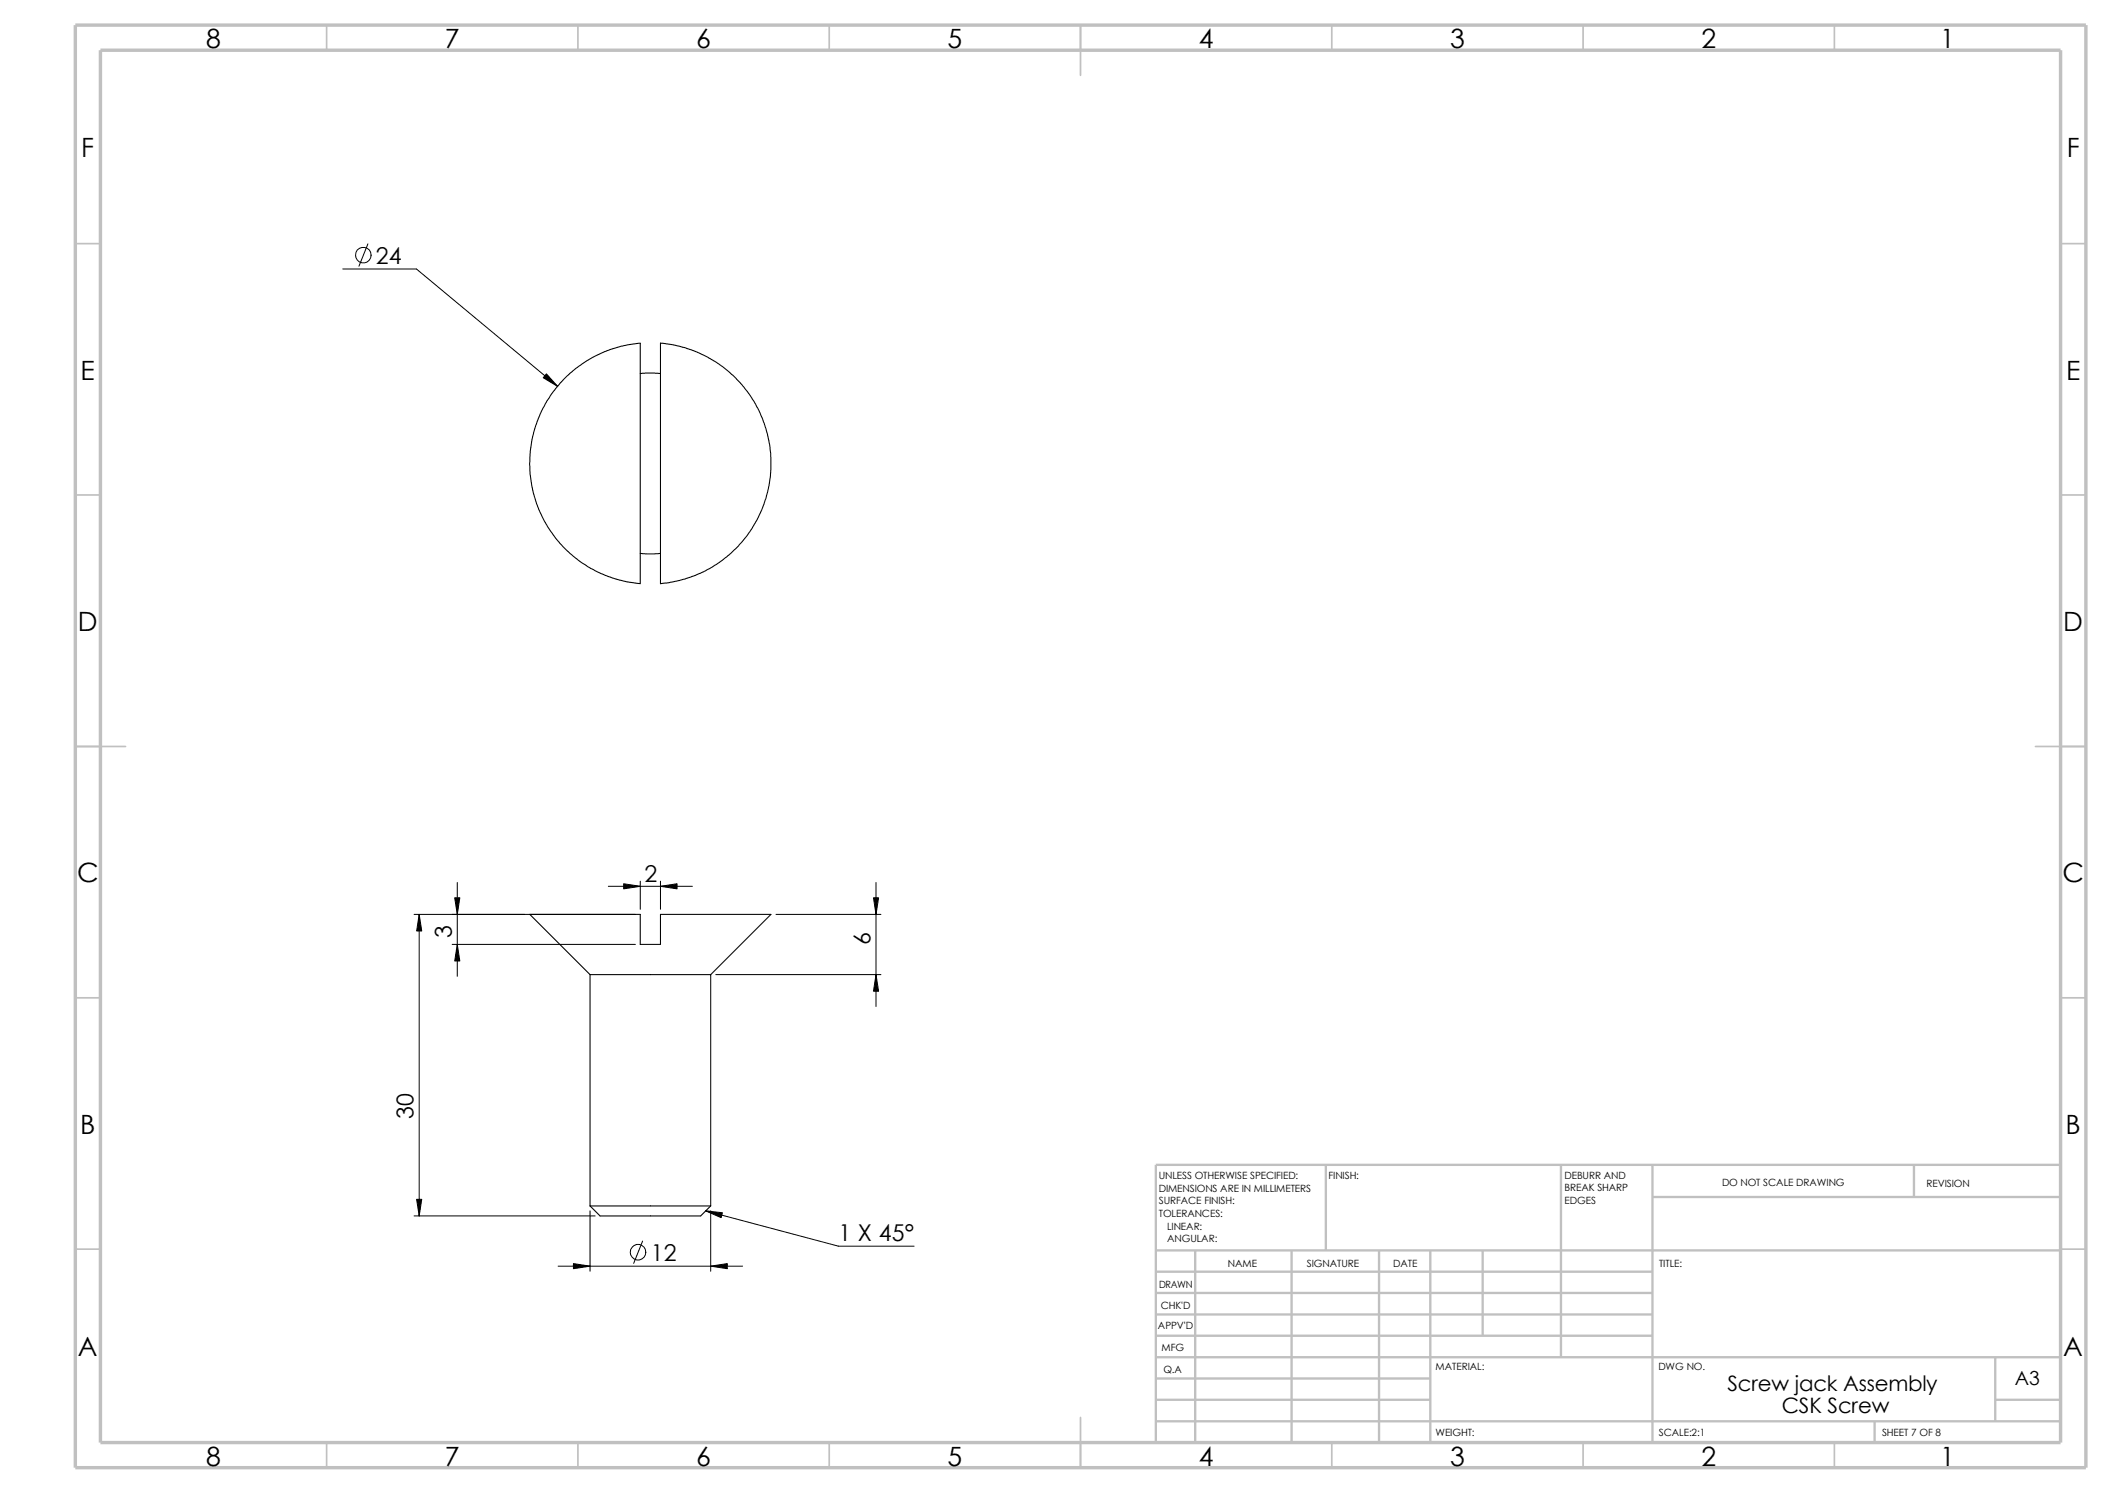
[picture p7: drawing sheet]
<svg xmlns="http://www.w3.org/2000/svg" width="420mm" height="297mm" viewBox="0 0 420 297" stroke-linecap="round" stroke-linejoin="round" font-family="sans-serif">
<g fill="none" stroke="#c0c0c0" stroke-width=".34">
<path d="M65 5v5M115 5v5M165 5v5M215 5v10M265 5v5M315 5v5M365 5v5M15 48.5h5M410 48.5h5M15 98.5h5M410 98.5h5M15 148.5h10"/>
<path d="M405 148.5h10M15 198.5h5M410 198.5h5M15 248.5h5M410 248.5h5M65 287v5M115 287v5M165 287v5M215 282v10M265 287v5M315 287v5M365 287v5"/>
</g>
<g fill="none" stroke="#c0c0c0" stroke-width=".47">
<path d="M263.8 231.7v17.1M310.6 231.7v38.3M328.8 238.1h81.2M328.8 231.7v55.3M380.8 231.7v6.4M410 231.7h-180v55.3M230 253h98.8M230 257.2h98.8M230 248.8h180M237.8 248.8v38.2M257 248.8v38.2M274.4 248.8v38.2"/>
<path d="M284.6 248.8v38.2M295 248.8v16.9M230 278.5h54.6M230 270h180M230 274.2h54.6M230 261.5h98.8M230 265.7h98.8M397 278.5h13M397 270v12.7M230 282.7h180M373 282.7v4.3"/>
</g>
<path d="M15 5h400v287h-400zM20 10h390v277h-390z" fill="none" stroke="#c0c0c0" stroke-width=".68" stroke-linecap="butt"/>
<path d="M131.4 68.2l3.6 .6 3.6 1.2 3.7 1.9 2.8 2.1 2.5 2.5 2.4 3.4 1.7 3.5 .9 2.7a24 24 0 0 1-21.2 30v-47.8M131.4 74.3l-3-.1-1 .1M127.3 116.1l-4.1-.7-3.6-1.3-3.6-2-3-2.4a24 24 0 0 1-6.3-25.4 24 24 0 0 1 20.7-16v47.8M127.4 110.1l1.1 .1 2.9-.1M117.4 193.9l-12-12h22v6h4v-6h22l-12 12M117.4 193.9v46M117.4 193.9h24M141.4 193.9v46M117.4 239.9l2 2h20l2-2M117.4 239.9h24" fill="none" stroke="#000" stroke-width=".21"/>
<g fill="none" stroke="#000" stroke-width=".2">
<path d="M68.2 53.5h14.6l28.2 23.4M73.2 48.5l-1.8 4.5M91 175.6v18.6M121 176.3h16.8M127.4 175.3v5.6M131.4 175.3v5.6M174.3 175.6v24.6M82.4 181.9h44M83.4 181.9v60M90 187.9h36.4M142.4 193.9h32.9M154.4 181.9h20.9"/>
<path d="M82.4 241.9h36M111 251.9h36.7M117.4 240.9v12M127.8 246.9l-1.7 4.4M140.4 240.9l26.4 7h15.1M141.4 240.9v12"/>
<circle cx="72.3" cy="50.8" r="1.56"/>
<circle cx="126.9" cy="249.1" r="1.55"/>
</g>
<path d="M108.7 74.4l2.3 2.5-2.9-1.8zM124.1 175.8l3.3 .5-3.3 .5zM131.4 176.3l3.3-.5v1zM83.4 181.9l.5 3.3h-1zM91 187.9l.5 3.3h-1zM90.5 178.6h1l-.5 3.3zM174.3 193.9l.5 3.3h-1zM173.8 178.6h1l-.5 3.3zM82.9 238.6h1l-.5 3.3zM114.1 251.4l3.3 .5-3.3 .5zM140.4 240.9l3.3 .4-.2 .9zM141.4 251.9l3.3-.5v1z" fill="#000" stroke="#000" stroke-width=".2"/>
<g font-size="5.3">
<text x="41" y="9.6">8</text>
<text x="88.5" y="9.6">7</text>
<text x="138.5" y="9.6">6</text>
<text x="188.5" y="9.6">5</text>
<text x="238.5" y="9.6">4</text>
<text x="288.5" y="9.6">3</text>
<text x="338.5" y="9.6">2</text>
<text x="386" y="9.6">1</text>
<text x="16.2" y="31.3">F</text>
<text x="411.2" y="31.3">F</text>
<text x="16" y="75.6">E</text>
<text x="411" y="75.6">E</text>
<text x="15.5" y="125.6">D</text>
<text x="410.5" y="125.6">D</text>
<text x="15.3" y="175.6">C</text>
<text x="410.3" y="175.6">C</text>
<text x="16" y="225.6">B</text>
<text x="411" y="225.6">B</text>
<text x="15.5" y="269.8">A</text>
<text x="410.5" y="269.8">A</text>
<text x="41" y="291.6">8</text>
<text x="88.5" y="291.6">7</text>
<text x="138.5" y="291.6">6</text>
<text x="188.5" y="291.6">5</text>
<text x="238.5" y="291.6">4</text>
<text x="288.5" y="291.6">3</text>
<text x="338.5" y="291.6">2</text>
<text x="386" y="291.6">1</text>
</g>
<g font-size="4.6">
<text x="74.8" y="52.5">24</text>
<text x="128.2" y="175.4">2</text>
<text x="89.9" y="186.7" transform="rotate(-90 89.9 186.7)">3</text>
<text x="173.2" y="188" transform="rotate(-90 173.2 188)">6</text>
<text x="82.3" y="222.7" transform="rotate(-90 82.3 222.7)">30</text>
<text x="129.5" y="250.9">12</text>
<text x="166.8" y="247">1 X 45°</text>
</g>
<g font-size="4.2">
<text x="343.7" y="276.8">Screw jack Assembly</text>
<text x="354.5" y="281.1">CSK Screw</text>
</g>
<text font-size="3.9" x="400.9" y="275.5">A3</text>
<g font-size="2">
<text x="230.5" y="234.6">UNLESS OTHERWISE SPECIFIED:</text>
<text x="230.5" y="237.1">DIMENSIONS ARE IN MILLIMETERS</text>
<text x="230.5" y="239.6">SURFACE FINISH:</text>
<text x="264.3" y="234.6">FINISH:</text>
<text x="311.3" y="234.5">DEBURR AND</text>
<text x="311.3" y="237">BREAK SHARP</text>
<text x="311.3" y="239.5">EDGES</text>
<text x="342.6" y="236">DO NOT SCALE DRAWING</text>
<text x="383.3" y="236.2">REVISION</text>
<text x="230.5" y="242.1">TOLERANCES:</text>
<text x="232.2" y="244.6">LINEAR:</text>
<text x="232.2" y="247.1">ANGULAR:</text>
<text x="260" y="252">SIGNATURE</text>
<text x="277.2" y="252">DATE</text>
<text x="330.1" y="252">TITLE:</text>
<text x="230.6" y="256.2">DRAWN</text>
<text x="244.3" y="252.1">NAME</text>
<text x="230.9" y="260.4">CHK'D</text>
<text x="230.4" y="264.5">APPV'D</text>
<text x="231.1" y="268.8">MFG</text>
<text x="231.5" y="273.1">Q.A</text>
<text x="285.6" y="272.5">MATERIAL:</text>
<text x="329.9" y="272.5">DWG NO.</text>
<text x="285.6" y="285.6">WEIGHT:</text>
<text x="330" y="285.6">SCALE:2:1</text>
<text x="374.4" y="285.6">SHEET 7 OF 8</text>
</g>
</svg>
